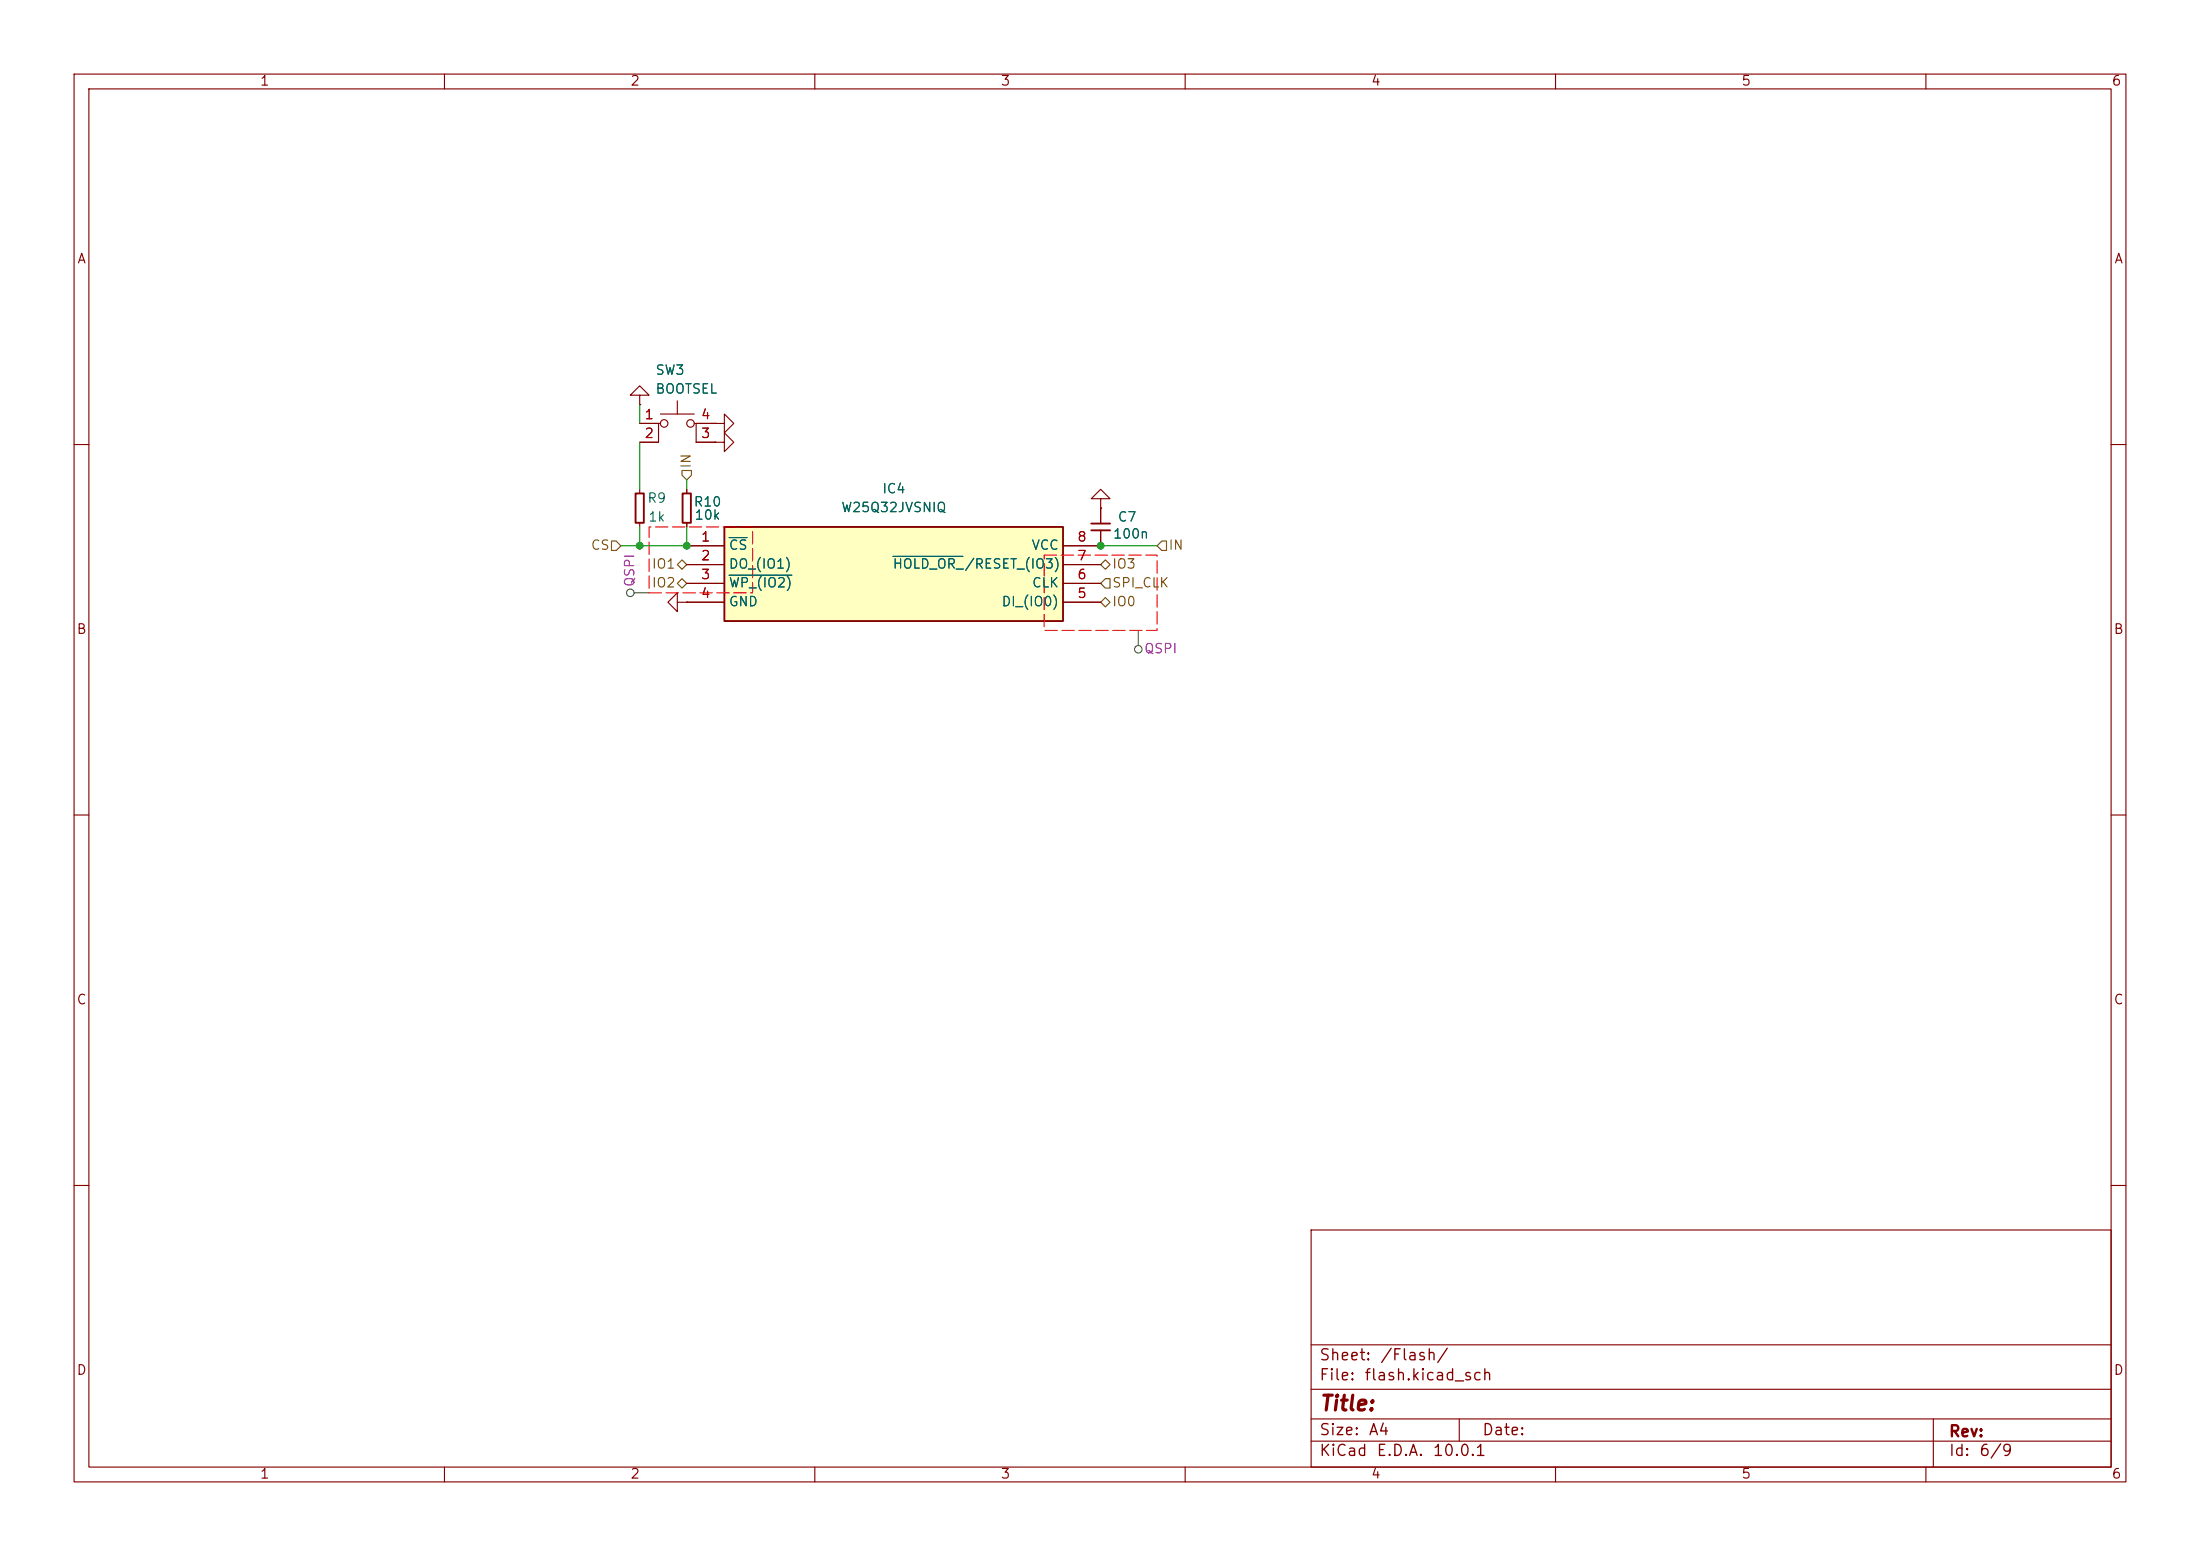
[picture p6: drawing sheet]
(kicad_sch
 (version 20260306)
 (generator "eeschema")
 (generator_version "10.0")
 (paper "A4")
 (lib_symbols
  (symbol "PCM_Generic-50:C,IEC"
   (pin_numbers (hide yes))
   (pin_names
    (offset 0) (hide yes)) (exclude_from_sim no) (in_bom yes) (on_board yes)
   (in_pos_files yes)
   (duplicate_pin_numbers_are_jumpers no)
   (property "Reference" "C" (at 1.27 1.27 0) (show_name no) (do_not_autoplace no) (effects (font (size 1.27 1.27)) (justify left)))
   (property "Value" "C,IEC" (at 1.27 -1.27 0) (show_name no) (do_not_autoplace no) (effects (font (size 1.27 1.27)) (justify left)))
   (property "Footprint" "" (at 0 0 0) (show_name no) (do_not_autoplace no) (hide yes) (effects (font (size 2.54 2.54))))
   (property "Datasheet" "" (at 0 0 0) (show_name no) (do_not_autoplace no) (hide yes) (effects (font (size 2.54 2.54))))
   (property "Description" "capacitor, non-polarized/polar(ized)/bipolar (IEC)" (at 0 0 0) (show_name no) (do_not_autoplace no) (hide yes) (effects (font (size 1.27 1.27))))
   (property "Indicator" "+" (at -1.27 1.27 0) (show_name no) (do_not_autoplace no) (effects (font (size 0.635 0.635))))
   (symbol "C,IEC_1_1"
    (polyline (pts (xy -1.27 0.4572) (xy 1.27 0.4572)) (stroke (width 0.254) (type default)) (fill (type none)))
    (polyline (pts (xy -1.27 -0.4572) (xy 1.27 -0.4572)) (stroke (width 0.254) (type default)) (fill (type none)))
    (pin passive line (at 0 2.54 270) (length 2.0828) (name "+" (effects (font (size 0.635 0.635)))) (number "1" (effects (font (size 0.9144 0.9144)))))
    (pin passive line (at 0 -2.54 90) (length 2.0828) (name "-" (effects (font (size 0.635 0.635)))) (number "2" (effects (font (size 0.9144 0.9144))))))
   (embedded_fonts no))
  (symbol "PCM_Generic-50:R,IEC"
   (pin_numbers (hide yes))
   (pin_names
    (offset 0) (hide yes)) (exclude_from_sim no) (in_bom yes) (on_board yes)
   (in_pos_files yes)
   (duplicate_pin_numbers_are_jumpers no)
   (property "Reference" "R" (at 1.27 1.27 0) (show_name no) (do_not_autoplace no) (effects (font (size 1.27 1.27)) (justify left)))
   (property "Value" "R,IEC" (at 1.27 -1.27 0) (show_name no) (do_not_autoplace no) (effects (font (size 1.27 1.27)) (justify left)))
   (property "Footprint" "" (at 0 0 0) (show_name no) (do_not_autoplace no) (hide yes) (effects (font (size 2.54 2.54))))
   (property "Datasheet" "" (at 0 0 0) (show_name no) (do_not_autoplace no) (hide yes) (effects (font (size 2.54 2.54))))
   (property "Description" "resistor (IEC)" (at 0 0 0) (show_name no) (do_not_autoplace no) (hide yes) (effects (font (size 1.27 1.27))))
   (property "Indicator" "+" (at -1.27 1.27 0) (show_name no) (do_not_autoplace no) (hide yes) (effects (font (size 0.635 0.635))))
   (symbol "R,IEC_1_1"
    (rectangle (start -0.5588 1.9812) (end 0.5588 -1.9812) (stroke (width 0.254) (type default)) (fill (type none)))
    (pin passive line (at 0 2.54 270) (length 0.5588) (name "+" (effects (font (size 0.635 0.635)))) (number "1" (effects (font (size 0.9144 0.9144)))))
    (pin passive line (at 0 -2.54 90) (length 0.5588) (name "-" (effects (font (size 0.635 0.635)))) (number "2" (effects (font (size 0.9144 0.9144))))))
   (embedded_fonts no))
  (symbol "SamacSys_Parts:W25Q32JVSNIQ" (exclude_from_sim no) (in_bom yes) (on_board yes)
   (in_pos_files yes)
   (duplicate_pin_numbers_are_jumpers no)
   (property "Reference" "IC" (at 52.07 7.62 0) (show_name no) (do_not_autoplace no) (effects (font (size 1.27 1.27)) (justify left top)))
   (property "Value" "W25Q32JVSNIQ" (at 52.07 5.08 0) (show_name no) (do_not_autoplace no) (effects (font (size 1.27 1.27)) (justify left top)))
   (property "Footprint" "SOIC127P600X175-8N" (at 52.07 -94.92 0) (show_name no) (do_not_autoplace no) (hide yes) (effects (font (size 1.27 1.27)) (justify left top)))
   (property "Datasheet" "https://www.winbond.com/hq/search-resource-file.jsp?partNo=W25Q32JVSNIQ&type=datasheet" (at 52.07 -194.92 0) (show_name no) (do_not_autoplace no) (hide yes) (effects (font (size 1.27 1.27)) (justify left top)))
   (property "Description" "FLASH - NOR Memory IC 32Mbit SPI - Quad I/O 133 MHz 6 ns 8-SOIC" (at 0 0 0) (show_name no) (do_not_autoplace no) (hide yes) (effects (font (size 1.27 1.27))))
   (property "Height" "1.75" (at 52.07 -394.92 0) (show_name no) (do_not_autoplace no) (hide yes) (effects (font (size 1.27 1.27)) (justify left top)))
   (property "Manufacturer_Name" "Winbond" (at 52.07 -494.92 0) (show_name no) (do_not_autoplace no) (hide yes) (effects (font (size 1.27 1.27)) (justify left top)))
   (property "Manufacturer_Part_Number" "W25Q32JVSNIQ" (at 52.07 -594.92 0) (show_name no) (do_not_autoplace no) (hide yes) (effects (font (size 1.27 1.27)) (justify left top)))
   (property "Mouser Part Number" "454-W25Q32JVSNIQ" (at 52.07 -694.92 0) (show_name no) (do_not_autoplace no) (hide yes) (effects (font (size 1.27 1.27)) (justify left top)))
   (property "Mouser Price/Stock" "https://www.mouser.co.uk/ProductDetail/Winbond/W25Q32JVSNIQ?qs=qSfuJ%252Bfl%2Fd6Wbk4gAckRJg%3D%3D" (at 52.07 -794.92 0) (show_name no) (do_not_autoplace no) (hide yes) (effects (font (size 1.27 1.27)) (justify left top)))
   (property "Arrow Part Number" "W25Q32JVSNIQ" (at 52.07 -894.92 0) (show_name no) (do_not_autoplace no) (hide yes) (effects (font (size 1.27 1.27)) (justify left top)))
   (property "Arrow Price/Stock" "https://www.arrow.com/en/products/w25q32jvsniq/winbond-electronics?region=nac" (at 52.07 -994.92 0) (show_name no) (do_not_autoplace no) (hide yes) (effects (font (size 1.27 1.27)) (justify left top)))
   (symbol "W25Q32JVSNIQ_1_1"
    (rectangle (start 5.08 2.54) (end 50.8 -10.16) (stroke (width 0.254) (type default)) (fill (type background)))
    (pin passive line (at 0 0 0) (length 5.08) (name "~{CS}" (effects (font (size 1.27 1.27)))) (number "1" (effects (font (size 1.27 1.27)))))
    (pin passive line (at 0 -2.54 0) (length 5.08) (name "DO_(IO1)" (effects (font (size 1.27 1.27)))) (number "2" (effects (font (size 1.27 1.27)))))
    (pin passive line (at 0 -5.08 0) (length 5.08) (name "~{WP_(IO2)}" (effects (font (size 1.27 1.27)))) (number "3" (effects (font (size 1.27 1.27)))))
    (pin passive line (at 0 -7.62 0) (length 5.08) (name "GND" (effects (font (size 1.27 1.27)))) (number "4" (effects (font (size 1.27 1.27)))))
    (pin passive line (at 55.88 -7.62 180) (length 5.08) (name "DI_(IO0)" (effects (font (size 1.27 1.27)))) (number "5" (effects (font (size 1.27 1.27)))))
    (pin passive line (at 55.88 -5.08 180) (length 5.08) (name "CLK" (effects (font (size 1.27 1.27)))) (number "6" (effects (font (size 1.27 1.27)))))
    (pin passive line (at 55.88 -2.54 180) (length 5.08) (name "~{HOLD_OR_}/RESET_(IO3)" (effects (font (size 1.27 1.27)))) (number "7" (effects (font (size 1.27 1.27)))))
    (pin passive line (at 55.88 0 180) (length 5.08) (name "VCC" (effects (font (size 1.27 1.27)))) (number "8" (effects (font (size 1.27 1.27))))))
   (embedded_fonts no))
  (symbol "Switch:SW_MEC_5E"
   (pin_names
    (offset 1.016) (hide yes)) (exclude_from_sim no) (in_bom yes) (on_board yes)
   (in_pos_files yes)
   (duplicate_pin_numbers_are_jumpers no)
   (property "Reference" "SW" (at 0.635 5.715 0) (show_name no) (do_not_autoplace no) (effects (font (size 1.27 1.27)) (justify left)))
   (property "Value" "SW_MEC_5E" (at 0 -3.175 0) (show_name no) (do_not_autoplace no) (effects (font (size 1.27 1.27))))
   (property "Footprint" "" (at 0 7.62 0) (show_name no) (do_not_autoplace no) (hide yes) (effects (font (size 1.27 1.27))))
   (property "Datasheet" "https://www.apem.com/medias/download/MEC_switches_serie_MULTIMEC5E.pdf" (at 0 7.62 0) (show_name no) (do_not_autoplace no) (hide yes) (effects (font (size 1.27 1.27))))
   (property "Description" "MEC 5E single pole normally-open tactile switch" (at 0 0 0) (show_name no) (do_not_autoplace no) (hide yes) (effects (font (size 1.27 1.27))))
   (symbol "SW_MEC_5E_0_1"
    (polyline (pts (xy -2.54 0) (xy -2.54 2.54) (xy -2.286 2.54)) (stroke (width 0) (type default)) (fill (type none)))
    (polyline (pts (xy -2.286 3.81) (xy 2.286 3.81)) (stroke (width 0) (type default)) (fill (type none)))
    (circle (center -1.778 2.54) (radius 0.508) (stroke (width 0) (type default)) (fill (type none)))
    (polyline (pts (xy 0 3.81) (xy 0 5.588)) (stroke (width 0) (type default)) (fill (type none)))
    (circle (center 1.778 2.54) (radius 0.508) (stroke (width 0) (type default)) (fill (type none)))
    (polyline (pts (xy 2.54 0) (xy 2.54 2.54) (xy 2.286 2.54)) (stroke (width 0) (type default)) (fill (type none)))
    (pin passive line (at -5.08 2.54 0) (length 2.54) (name "1" (effects (font (size 1.27 1.27)))) (number "1" (effects (font (size 1.27 1.27)))))
    (pin passive line (at -5.08 0 0) (length 2.54) (name "2" (effects (font (size 1.27 1.27)))) (number "2" (effects (font (size 1.27 1.27)))))
    (pin passive line (at 5.08 0 180) (length 2.54) (name "K" (effects (font (size 1.27 1.27)))) (number "3" (effects (font (size 1.27 1.27)))))
    (pin passive line (at 5.08 2.54 180) (length 2.54) (name "A" (effects (font (size 1.27 1.27)))) (number "4" (effects (font (size 1.27 1.27))))))
   (embedded_fonts no))
  (symbol "power:GND"
   (power global)
   (pin_numbers (hide yes))
   (pin_names
    (offset 0) (hide yes)) (exclude_from_sim no) (in_bom yes) (on_board yes)
   (in_pos_files yes)
   (duplicate_pin_numbers_are_jumpers no)
   (property "Reference" "#PWR" (at 0 -6.35 0) (show_name no) (do_not_autoplace no) (hide yes) (effects (font (size 1.27 1.27))))
   (property "Value" "GND" (at 0 -3.81 0) (show_name no) (do_not_autoplace no) (effects (font (size 1.27 1.27))))
   (property "Footprint" "" (at 0 0 0) (show_name no) (do_not_autoplace no) (hide yes) (effects (font (size 1.27 1.27))))
   (property "Datasheet" "" (at 0 0 0) (show_name no) (do_not_autoplace no) (hide yes) (effects (font (size 1.27 1.27))))
   (property "Description" "Power symbol creates a global label with name \"GND\" , ground" (at 0 0 0) (show_name no) (do_not_autoplace no) (hide yes) (effects (font (size 1.27 1.27))))
   (symbol "GND_0_1"
    (polyline (pts (xy 0 0) (xy 0 -1.27) (xy 1.27 -1.27) (xy 0 -2.54) (xy -1.27 -1.27) (xy 0 -1.27)) (stroke (width 0) (type default)) (fill (type none))))
   (symbol "GND_1_1"
    (pin power_in line (at 0 0 270) (length 0) (name "" (effects (font (size 1.27 1.27)))) (number "1" (effects (font (size 1.27 1.27))))))
   (embedded_fonts no)))
 (junction
  (at 86.36 73.66)
  (diameter 0)
  (color 0 0 0 0))
 (junction
  (at 148.59 73.66)
  (diameter 0)
  (color 0 0 0 0))
 (junction
  (at 92.71 73.66)
  (diameter 0)
  (color 0 0 0 0))
 (wire
  (pts (xy 86.36 71.12) (xy 86.36 73.66))
  (stroke (width 0) (type default)))
 (wire
  (pts (xy 92.71 64.77) (xy 92.71 66.04))
  (stroke (width 0) (type default)))
 (wire
  (pts (xy 148.59 73.66) (xy 156.21 73.66))
  (stroke (width 0) (type default)))
 (wire
  (pts (xy 83.82 73.66) (xy 86.36 73.66))
  (stroke (width 0) (type default)))
 (wire
  (pts (xy 92.71 71.12) (xy 92.71 73.66))
  (stroke (width 0) (type default)))
 (wire
  (pts (xy 86.36 59.69) (xy 86.36 66.04))
  (stroke (width 0) (type default)))
 (wire
  (pts (xy 86.36 73.66) (xy 92.71 73.66))
  (stroke (width 0) (type default)))
 (wire
  (pts (xy 86.36 54.61) (xy 86.36 57.15))
  (stroke (width 0) (type default)))
 (hierarchical_label "IO2"
  (shape bidirectional)
  (at 92.71 78.74 180)
  (effects (font (size 1.27 1.27)) (justify right)))
 (hierarchical_label "SPI_CLK"
  (shape input)
  (at 148.59 78.74 0)
  (effects (font (size 1.27 1.27)) (justify left)))
 (hierarchical_label "CS"
  (shape input)
  (at 83.82 73.66 180)
  (effects (font (size 1.27 1.27)) (justify right)))
 (hierarchical_label "IN"
  (shape input)
  (at 156.21 73.66 0)
  (effects (font (size 1.27 1.27)) (justify left)))
 (hierarchical_label "IO0"
  (shape bidirectional)
  (at 148.59 81.28 0)
  (effects (font (size 1.27 1.27)) (justify left)))
 (hierarchical_label "IN"
  (shape input)
  (at 92.71 64.77 90)
  (effects (font (size 1.27 1.27)) (justify left)))
 (hierarchical_label "IO1"
  (shape bidirectional)
  (at 92.71 76.2 180)
  (effects (font (size 1.27 1.27)) (justify right)))
 (hierarchical_label "IO3"
  (shape bidirectional)
  (at 148.59 76.2 0)
  (effects (font (size 1.27 1.27)) (justify left)))
 (rule_area
  (exclude_from_sim no)
  (in_bom yes)
  (on_board yes)
  (dnp no)
  (polyline (pts (xy 87.63 80.01) (xy 101.6 80.01) (xy 101.6 71.12) (xy 87.63 71.12)) (stroke (width 0) (type dash)) (fill (type none))))
 (rule_area
  (exclude_from_sim no)
  (in_bom yes)
  (on_board yes)
  (dnp no)
  (polyline (pts (xy 140.97 74.93) (xy 156.21 74.93) (xy 156.21 85.09) (xy 140.97 85.09)) (stroke (width 0) (type dash)) (fill (type none))))
 (netclass_flag ""
  (length 2.54)
  (shape round)
  (at 153.67 85.09 180)
  (fields_autoplaced yes)
  (effects (font (size 1.27 1.27)) (justify right bottom))
  (property "Net Class" "QSPI" (at 154.3685 87.63 0) (show_name no) (do_not_autoplace no) (effects (font (size 1.27 1.27)) (justify left)))
  (property "Component Class" "" (at -3.81 2.54 0) (show_name no) (do_not_autoplace no) (effects (font (size 1.27 1.27)
    (italic yes)))))
 (netclass_flag ""
  (length 2.54)
  (shape round)
  (at 87.63 80.01 90)
  (fields_autoplaced yes)
  (effects (font (size 1.27 1.27)) (justify left bottom))
  (property "Net Class" "QSPI" (at 85.09 79.3115 90) (show_name no) (do_not_autoplace no) (effects (font (size 1.27 1.27)) (justify left)))
  (property "Component Class" "" (at -20.32 17.78 0) (show_name no) (do_not_autoplace no) (effects (font (size 1.27 1.27)
    (italic yes)))))
 (symbol
  (lib_id "power:GND")
  (at 92.71 81.28 270)
  (unit 1)
  (body_style 1)
  (exclude_from_sim no)
  (in_bom yes)
  (on_board yes)
  (in_pos_files yes)
  (dnp no)
  (fields_autoplaced yes)
  (property "Reference" "#PWR038" (at 86.36 81.28 0) (hide yes) (show_name no) (do_not_autoplace no) (effects (font (size 1.27 1.27))))
  (property "Value" "GND" (at 87.63 81.28 0) (hide yes) (show_name no) (do_not_autoplace no) (effects (font (size 1.27 1.27))))
  (property "Footprint" "" (at 92.71 81.28 0) (hide yes) (show_name no) (do_not_autoplace no) (effects (font (size 1.27 1.27))))
  (property "Datasheet" "" (at 92.71 81.28 0) (hide yes) (show_name no) (do_not_autoplace no) (effects (font (size 1.27 1.27))))
  (property "Description" "Power symbol creates a global label with name \"GND\" , ground" (at 92.71 81.28 0) (hide yes) (show_name no) (do_not_autoplace no) (effects (font (size 1.27 1.27))))
  (pin "1"))
 (symbol
  (lib_id "SamacSys_Parts:W25Q32JVSNIQ")
  (at 92.71 73.66 0)
  (unit 1)
  (body_style 1)
  (exclude_from_sim no)
  (in_bom yes)
  (on_board yes)
  (in_pos_files yes)
  (dnp no)
  (fields_autoplaced yes)
  (property "Reference" "IC4" (at 120.65 66.04 0) (show_name no) (do_not_autoplace no) (effects (font (size 1.27 1.27))))
  (property "Value" "W25Q32JVSNIQ" (at 120.65 68.58 0) (show_name no) (do_not_autoplace no) (effects (font (size 1.27 1.27))))
  (property "Footprint" "SamacSys_Parts:SOIC127P600X175-8N" (at 144.78 168.58 0) (hide yes) (show_name no) (do_not_autoplace no) (effects (font (size 1.27 1.27)) (justify left top)))
  (property "Datasheet" "https://www.winbond.com/hq/search-resource-file.jsp?partNo=W25Q32JVSNIQ&type=datasheet" (at 144.78 268.58 0) (hide yes) (show_name no) (do_not_autoplace no) (effects (font (size 1.27 1.27)) (justify left top)))
  (property "Description" "FLASH - NOR Memory IC 32Mbit SPI - Quad I/O 133 MHz 6 ns 8-SOIC" (at 92.71 73.66 0) (hide yes) (show_name no) (do_not_autoplace no) (effects (font (size 1.27 1.27))))
  (property "Height" "1.75" (at 144.78 468.58 0) (hide yes) (show_name no) (do_not_autoplace no) (effects (font (size 1.27 1.27)) (justify left top)))
  (property "Manufacturer_Name" "Winbond" (at 144.78 568.58 0) (hide yes) (show_name no) (do_not_autoplace no) (effects (font (size 1.27 1.27)) (justify left top)))
  (property "Manufacturer_Part_Number" "W25Q32JVSNIQ" (at 144.78 668.58 0) (hide yes) (show_name no) (do_not_autoplace no) (effects (font (size 1.27 1.27)) (justify left top)))
  (property "Mouser Part Number" "454-W25Q32JVSNIQ" (at 144.78 768.58 0) (hide yes) (show_name no) (do_not_autoplace no) (effects (font (size 1.27 1.27)) (justify left top)))
  (property "Mouser Price/Stock" "https://www.mouser.co.uk/ProductDetail/Winbond/W25Q32JVSNIQ?qs=qSfuJ%252Bfl%2Fd6Wbk4gAckRJg%3D%3D" (at 144.78 868.58 0) (hide yes) (show_name no) (do_not_autoplace no) (effects (font (size 1.27 1.27)) (justify left top)))
  (property "Arrow Part Number" "W25Q32JVSNIQ" (at 144.78 968.58 0) (hide yes) (show_name no) (do_not_autoplace no) (effects (font (size 1.27 1.27)) (justify left top)))
  (property "Arrow Price/Stock" "https://www.arrow.com/en/products/w25q32jvsniq/winbond-electronics?region=nac" (at 144.78 1068.58 0) (hide yes) (show_name no) (do_not_autoplace no) (effects (font (size 1.27 1.27)) (justify left top)))
  (pin "2")
  (pin "4")
  (pin "6")
  (pin "8")
  (pin "1")
  (pin "5")
  (pin "7")
  (pin "3"))
 (symbol
  (lib_id "PCM_Generic-50:R,IEC")
  (at 92.71 68.58 180)
  (unit 1)
  (body_style 1)
  (exclude_from_sim no)
  (in_bom yes)
  (on_board yes)
  (in_pos_files yes)
  (dnp no)
  (property "Reference" "R10" (at 95.504 67.818 0) (show_name no) (do_not_autoplace no) (effects (font (size 1.27 1.27))))
  (property "Value" "10k" (at 95.504 69.596 0) (show_name no) (do_not_autoplace no) (effects (font (size 1.27 1.27))))
  (property "Footprint" "Resistor_SMD:R_0402_1005Metric_Pad0.72x0.64mm_HandSolder" (at 92.71 68.58 0) (hide yes) (show_name no) (do_not_autoplace no) (effects (font (size 2.54 2.54))))
  (property "Datasheet" "https://www.mouser.pl/en/ProductDetail/YAGEO/RC0402JR-7D10KL?qs=F5EMLAvA7IAZVU4qLo2WvQ%3D%3D" (at 92.71 68.58 0) (hide yes) (show_name no) (do_not_autoplace no) (effects (font (size 2.54 2.54))))
  (property "Description" "resistor (IEC)" (at 92.71 68.58 0) (hide yes) (show_name no) (do_not_autoplace no) (effects (font (size 1.27 1.27))))
  (property "Indicator" "+" (at 93.98 69.85 0) (hide yes) (show_name no) (do_not_autoplace no) (effects (font (size 0.635 0.635))))
  (pin "2")
  (pin "1"))
 (symbol
  (lib_id "power:GND")
  (at 96.52 57.15 90)
  (unit 1)
  (body_style 1)
  (exclude_from_sim no)
  (in_bom yes)
  (on_board yes)
  (in_pos_files yes)
  (dnp no)
  (fields_autoplaced yes)
  (property "Reference" "#PWR0109" (at 102.87 57.15 0) (hide yes) (show_name no) (do_not_autoplace no) (effects (font (size 1.27 1.27))))
  (property "Value" "GND" (at 101.6 57.15 0) (hide yes) (show_name no) (do_not_autoplace no) (effects (font (size 1.27 1.27))))
  (property "Footprint" "" (at 96.52 57.15 0) (hide yes) (show_name no) (do_not_autoplace no) (effects (font (size 1.27 1.27))))
  (property "Datasheet" "" (at 96.52 57.15 0) (hide yes) (show_name no) (do_not_autoplace no) (effects (font (size 1.27 1.27))))
  (property "Description" "Power symbol creates a global label with name \"GND\" , ground" (at 96.52 57.15 0) (hide yes) (show_name no) (do_not_autoplace no) (effects (font (size 1.27 1.27))))
  (pin "1"))
 (symbol
  (lib_id "PCM_Generic-50:C,IEC")
  (at 148.59 71.12 0)
  (unit 1)
  (body_style 1)
  (exclude_from_sim no)
  (in_bom yes)
  (on_board yes)
  (in_pos_files yes)
  (dnp no)
  (property "Reference" "C7" (at 152.146 69.85 0) (show_name no) (do_not_autoplace no) (effects (font (size 1.27 1.27))))
  (property "Value" "100n" (at 152.654 72.136 0) (show_name no) (do_not_autoplace no) (effects (font (size 1.27 1.27))))
  (property "Footprint" "Capacitor_SMD:C_0402_1005Metric_Pad0.74x0.62mm_HandSolder" (at 148.59 71.12 0) (hide yes) (show_name no) (do_not_autoplace no) (effects (font (size 2.54 2.54))))
  (property "Datasheet" "https://www.mouser.pl/en/ProductDetail/KEMET/C0402C104M4RAC?qs=sGAEpiMZZMsh%252B1woXyUXj0IF1fNKGVekIo7uOj4QnU8%3D" (at 148.59 71.12 0) (hide yes) (show_name no) (do_not_autoplace no) (effects (font (size 2.54 2.54))))
  (property "Description" "capacitor, non-polarized/polar(ized)/bipolar (IEC)" (at 148.59 71.12 0) (hide yes) (show_name no) (do_not_autoplace no) (effects (font (size 1.27 1.27))))
  (property "Indicator" "+" (at 146.05 71.12 90) (hide yes) (show_name no) (do_not_autoplace no) (effects (font (size 0.635 0.635))))
  (pin "2")
  (pin "1"))
 (symbol
  (lib_id "PCM_Generic-50:R,IEC")
  (at 86.36 68.58 180)
  (unit 1)
  (body_style 1)
  (exclude_from_sim no)
  (in_bom yes)
  (on_board yes)
  (in_pos_files yes)
  (dnp no)
  (property "Reference" "R9" (at 88.646 67.31 0) (show_name no) (do_not_autoplace no) (effects (font (size 1.27 1.27))))
  (property "Value" "1k" (at 88.646 69.85 0) (show_name no) (do_not_autoplace no) (effects (font (size 1.27 1.27))))
  (property "Footprint" "Resistor_SMD:R_0402_1005Metric_Pad0.72x0.64mm_HandSolder" (at 86.36 68.58 0) (hide yes) (show_name no) (do_not_autoplace no) (effects (font (size 2.54 2.54))))
  (property "Datasheet" "https://www.mouser.pl/en/ProductDetail/SEI-Stackpole/RMCF0402JT1K00?qs=FESYatJ8odLbN2FLQhkaDA%3D%3D" (at 86.36 68.58 0) (hide yes) (show_name no) (do_not_autoplace no) (effects (font (size 2.54 2.54))))
  (property "Description" "resistor (IEC)" (at 86.36 68.58 0) (hide yes) (show_name no) (do_not_autoplace no) (effects (font (size 1.27 1.27))))
  (property "Indicator" "+" (at 87.63 69.85 0) (hide yes) (show_name no) (do_not_autoplace no) (effects (font (size 0.635 0.635))))
  (pin "2")
  (pin "1"))
 (symbol
  (lib_id "power:GND")
  (at 96.52 59.69 90)
  (unit 1)
  (body_style 1)
  (exclude_from_sim no)
  (in_bom yes)
  (on_board yes)
  (in_pos_files yes)
  (dnp no)
  (fields_autoplaced yes)
  (property "Reference" "#PWR0110" (at 102.87 59.69 0) (hide yes) (show_name no) (do_not_autoplace no) (effects (font (size 1.27 1.27))))
  (property "Value" "GND" (at 101.6 59.69 0) (hide yes) (show_name no) (do_not_autoplace no) (effects (font (size 1.27 1.27))))
  (property "Footprint" "" (at 96.52 59.69 0) (hide yes) (show_name no) (do_not_autoplace no) (effects (font (size 1.27 1.27))))
  (property "Datasheet" "" (at 96.52 59.69 0) (hide yes) (show_name no) (do_not_autoplace no) (effects (font (size 1.27 1.27))))
  (property "Description" "Power symbol creates a global label with name \"GND\" , ground" (at 96.52 59.69 0) (hide yes) (show_name no) (do_not_autoplace no) (effects (font (size 1.27 1.27))))
  (pin "1"))
 (symbol
  (lib_id "power:GND")
  (at 148.59 68.58 180)
  (unit 1)
  (body_style 1)
  (exclude_from_sim no)
  (in_bom yes)
  (on_board yes)
  (in_pos_files yes)
  (dnp no)
  (fields_autoplaced yes)
  (property "Reference" "#PWR039" (at 148.59 62.23 0) (hide yes) (show_name no) (do_not_autoplace no) (effects (font (size 1.27 1.27))))
  (property "Value" "GND" (at 148.59 63.5 0) (hide yes) (show_name no) (do_not_autoplace no) (effects (font (size 1.27 1.27))))
  (property "Footprint" "" (at 148.59 68.58 0) (hide yes) (show_name no) (do_not_autoplace no) (effects (font (size 1.27 1.27))))
  (property "Datasheet" "" (at 148.59 68.58 0) (hide yes) (show_name no) (do_not_autoplace no) (effects (font (size 1.27 1.27))))
  (property "Description" "Power symbol creates a global label with name \"GND\" , ground" (at 148.59 68.58 0) (hide yes) (show_name no) (do_not_autoplace no) (effects (font (size 1.27 1.27))))
  (pin "1"))
 (symbol
  (lib_id "Switch:SW_MEC_5E")
  (at 91.44 59.69 0)
  (unit 1)
  (body_style 1)
  (exclude_from_sim no)
  (in_bom yes)
  (on_board yes)
  (in_pos_files yes)
  (dnp no)
  (property "Reference" "SW3" (at 88.392 50.038 0) (show_name no) (do_not_autoplace no) (effects (font (size 1.27 1.27)) (justify left)))
  (property "Value" "BOOTSEL" (at 88.392 52.578 0) (show_name no) (do_not_autoplace no) (effects (font (size 1.27 1.27)) (justify left)))
  (property "Footprint" "SamacSys_Parts:TS11674105BK160RAD" (at 91.44 52.07 0) (hide yes) (show_name no) (do_not_autoplace no) (effects (font (size 1.27 1.27))))
  (property "Datasheet" "https://eu.mouser.com/en/ProductDetail/Same-Sky/TS11-674-105-BK-160-RA-D?qs=t7xnP681wgVMt99Ag6QXtw%3D%3D" (at 91.44 52.07 0) (hide yes) (show_name no) (do_not_autoplace no) (effects (font (size 1.27 1.27))))
  (property "Description" "TS11-674-105-BK-160-RA-D" (at 91.44 59.69 0) (hide yes) (show_name no) (do_not_autoplace no) (effects (font (size 1.27 1.27))))
  (pin "1")
  (pin "4")
  (pin "2")
  (pin "3"))
 (symbol
  (lib_id "power:GND")
  (at 86.36 54.61 180)
  (unit 1)
  (body_style 1)
  (exclude_from_sim no)
  (in_bom yes)
  (on_board yes)
  (in_pos_files yes)
  (dnp no)
  (fields_autoplaced yes)
  (property "Reference" "#PWR078" (at 86.36 48.26 0) (hide yes) (show_name no) (do_not_autoplace no) (effects (font (size 1.27 1.27))))
  (property "Value" "GND" (at 86.36 49.53 0) (hide yes) (show_name no) (do_not_autoplace no) (effects (font (size 1.27 1.27))))
  (property "Footprint" "" (at 86.36 54.61 0) (hide yes) (show_name no) (do_not_autoplace no) (effects (font (size 1.27 1.27))))
  (property "Datasheet" "" (at 86.36 54.61 0) (hide yes) (show_name no) (do_not_autoplace no) (effects (font (size 1.27 1.27))))
  (property "Description" "Power symbol creates a global label with name \"GND\" , ground" (at 86.36 54.61 0) (hide yes) (show_name no) (do_not_autoplace no) (effects (font (size 1.27 1.27))))
  (pin "1")))
